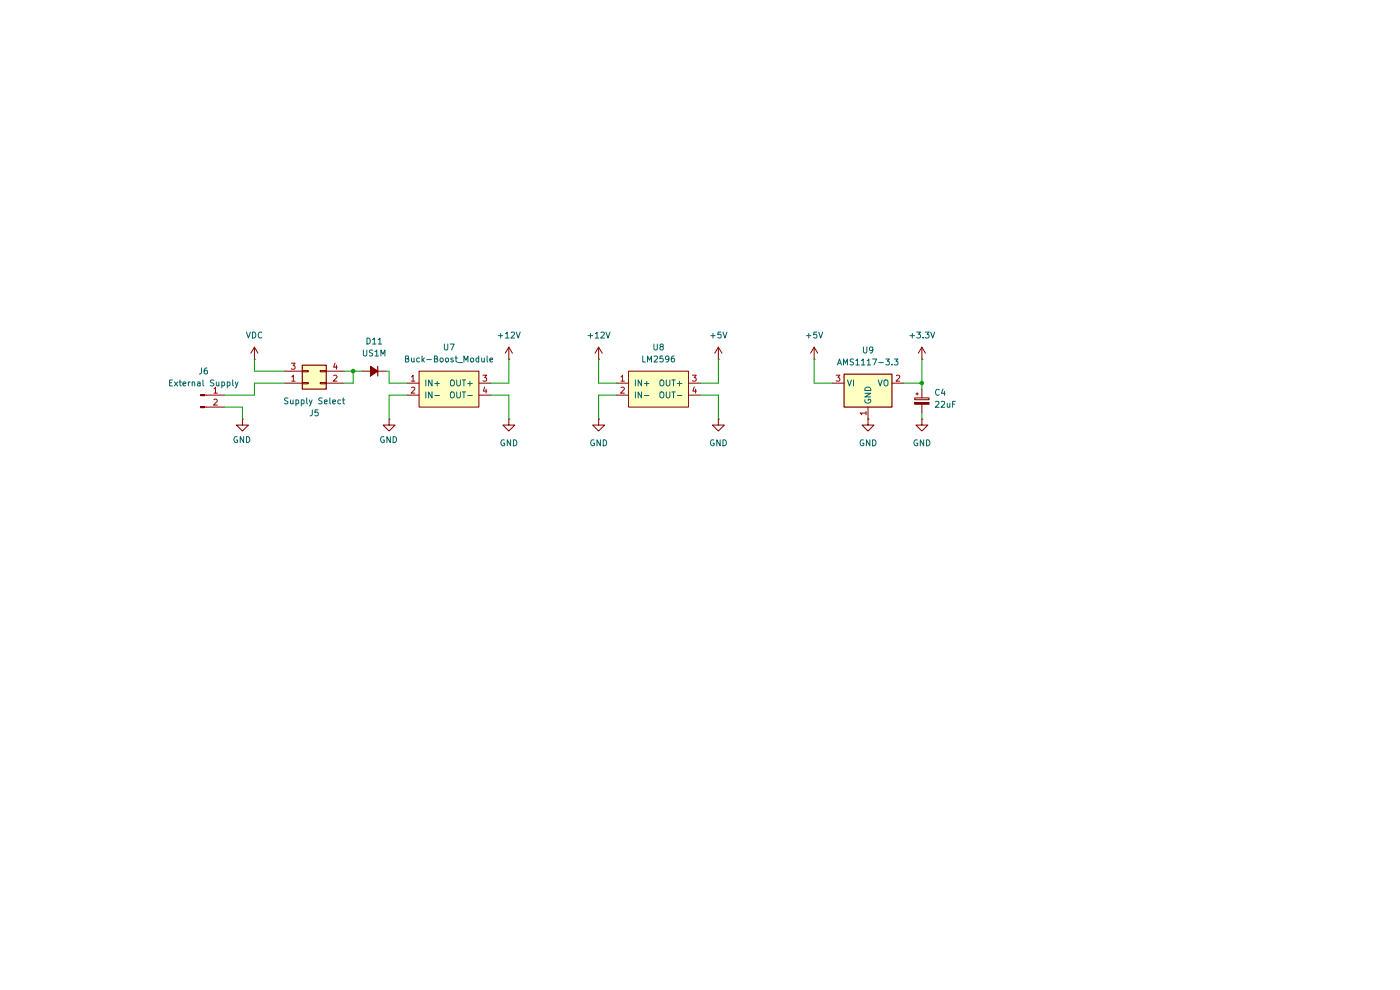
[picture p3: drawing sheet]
(kicad_sch
 (version 20260306)
 (generator "eeschema")
 (generator_version "10.0")
 (paper "A4")
 (lib_symbols
  (symbol "Connector:Conn_01x02_Pin"
   (pin_names
    (offset 1.016) (hide yes)) (exclude_from_sim no) (in_bom yes) (on_board yes)
   (in_pos_files yes)
   (duplicate_pin_numbers_are_jumpers no)
   (property "Reference" "J" (at 0 2.54 0) (show_name no) (do_not_autoplace no) (effects (font (size 1.27 1.27))))
   (property "Value" "Conn_01x02_Pin" (at 0 -5.08 0) (show_name no) (do_not_autoplace no) (effects (font (size 1.27 1.27))))
   (property "Footprint" "" (at 0 0 0) (show_name no) (do_not_autoplace no) (hide yes) (effects (font (size 1.27 1.27))))
   (property "Datasheet" "~" (at 0 0 0) (show_name no) (do_not_autoplace no) (hide yes) (effects (font (size 1.27 1.27))))
   (property "Description" "Generic connector, single row, 01x02, script generated" (at 0 0 0) (show_name no) (do_not_autoplace no) (hide yes) (effects (font (size 1.27 1.27))))
   (property "ki_locked" "" (at 0 0 0) (show_name no) (do_not_autoplace no) (effects (font (size 1.27 1.27))))
   (symbol "Conn_01x02_Pin_1_1"
    (rectangle (start 0.8636 0.127) (end 0 -0.127) (stroke (width 0.1524) (type default)) (fill (type outline)))
    (rectangle (start 0.8636 -2.413) (end 0 -2.667) (stroke (width 0.1524) (type default)) (fill (type outline)))
    (polyline (pts (xy 1.27 0) (xy 0.8636 0)) (stroke (width 0.1524) (type default)) (fill (type none)))
    (polyline (pts (xy 1.27 -2.54) (xy 0.8636 -2.54)) (stroke (width 0.1524) (type default)) (fill (type none)))
    (pin passive line (at 5.08 0 180) (length 3.81) (name "Pin_1" (effects (font (size 1.27 1.27)))) (number "1" (effects (font (size 1.27 1.27)))))
    (pin passive line (at 5.08 -2.54 180) (length 3.81) (name "Pin_2" (effects (font (size 1.27 1.27)))) (number "2" (effects (font (size 1.27 1.27))))))
   (embedded_fonts no))
  (symbol "Connector_Generic:Conn_02x02_Odd_Even"
   (pin_names
    (offset 1.016) (hide yes)) (exclude_from_sim no) (in_bom yes) (on_board yes)
   (in_pos_files yes)
   (duplicate_pin_numbers_are_jumpers no)
   (property "Reference" "J" (at 1.27 2.54 0) (show_name no) (do_not_autoplace no) (effects (font (size 1.27 1.27))))
   (property "Value" "Conn_02x02_Odd_Even" (at 1.27 -5.08 0) (show_name no) (do_not_autoplace no) (effects (font (size 1.27 1.27))))
   (property "Footprint" "" (at 0 0 0) (show_name no) (do_not_autoplace no) (hide yes) (effects (font (size 1.27 1.27))))
   (property "Datasheet" "" (at 0 0 0) (show_name no) (do_not_autoplace no) (hide yes) (effects (font (size 1.27 1.27))))
   (property "Description" "Generic connector, double row, 02x02, odd/even pin numbering scheme (row 1 odd numbers, row 2 even numbers), script generated (kicad-library-utils/schlib/autogen/connector/)" (at 0 0 0) (show_name no) (do_not_autoplace no) (hide yes) (effects (font (size 1.27 1.27))))
   (symbol "Conn_02x02_Odd_Even_1_1"
    (rectangle (start -1.27 1.27) (end 3.81 -3.81) (stroke (width 0.254) (type default)) (fill (type background)))
    (rectangle (start -1.27 0.127) (end 0 -0.127) (stroke (width 0.1524) (type default)) (fill (type none)))
    (rectangle (start -1.27 -2.413) (end 0 -2.667) (stroke (width 0.1524) (type default)) (fill (type none)))
    (rectangle (start 3.81 0.127) (end 2.54 -0.127) (stroke (width 0.1524) (type default)) (fill (type none)))
    (rectangle (start 3.81 -2.413) (end 2.54 -2.667) (stroke (width 0.1524) (type default)) (fill (type none)))
    (pin passive line (at -5.08 0 0) (length 3.81) (name "Pin_1" (effects (font (size 1.27 1.27)))) (number "1" (effects (font (size 1.27 1.27)))))
    (pin passive line (at 7.62 0 180) (length 3.81) (name "Pin_2" (effects (font (size 1.27 1.27)))) (number "2" (effects (font (size 1.27 1.27)))))
    (pin passive line (at -5.08 -2.54 0) (length 3.81) (name "Pin_3" (effects (font (size 1.27 1.27)))) (number "3" (effects (font (size 1.27 1.27)))))
    (pin passive line (at 7.62 -2.54 180) (length 3.81) (name "Pin_4" (effects (font (size 1.27 1.27)))) (number "4" (effects (font (size 1.27 1.27))))))
   (embedded_fonts no))
  (symbol "DCtoDC_LM2596:LM2596"
   (pin_names
    (offset 1.016)) (exclude_from_sim no) (in_bom yes) (on_board yes)
   (in_pos_files yes)
   (duplicate_pin_numbers_are_jumpers no)
   (property "Reference" "U" (at 0 8.255 0) (show_name no) (do_not_autoplace no) (effects (font (size 1.27 1.27)) (justify left)))
   (property "Value" "LM2596" (at 0 6.35 0) (show_name no) (do_not_autoplace no) (effects (font (size 1.27 1.27)) (justify left)))
   (property "Footprint" "" (at 0 6.985 0) (show_name no) (do_not_autoplace no) (hide yes) (effects (font (size 1.27 1.27))))
   (property "Datasheet" "" (at 0 6.985 0) (show_name no) (do_not_autoplace no) (hide yes) (effects (font (size 1.27 1.27))))
   (property "Description" "" (at 0 0 0) (show_name no) (do_not_autoplace no) (hide yes) (effects (font (size 1.27 1.27))))
   (symbol "LM2596_0_1"
    (rectangle (start -6.35 3.81) (end 6.35 -3.81) (stroke (width 0) (type solid)) (fill (type background))))
   (symbol "LM2596_1_1"
    (pin power_in line (at -8.89 1.27 0) (length 2.54) (name "IN+" (effects (font (size 1.27 1.27)))) (number "1" (effects (font (size 1.27 1.27)))))
    (pin power_in line (at -8.89 -1.27 0) (length 2.54) (name "IN-" (effects (font (size 1.27 1.27)))) (number "2" (effects (font (size 1.27 1.27)))))
    (pin power_out line (at 8.89 1.27 180) (length 2.54) (name "OUT+" (effects (font (size 1.27 1.27)))) (number "3" (effects (font (size 1.27 1.27)))))
    (pin power_out line (at 8.89 -1.27 180) (length 2.54) (name "OUT-" (effects (font (size 1.27 1.27)))) (number "4" (effects (font (size 1.27 1.27))))))
   (embedded_fonts no))
  (symbol "Device:C_Polarized_Small"
   (pin_numbers (hide yes))
   (pin_names
    (offset 0.254) (hide yes)) (exclude_from_sim no) (in_bom yes) (on_board yes)
   (in_pos_files yes)
   (duplicate_pin_numbers_are_jumpers no)
   (property "Reference" "C" (at 0.254 1.778 0) (show_name no) (do_not_autoplace no) (effects (font (size 1.27 1.27)) (justify left)))
   (property "Value" "C_Polarized_Small" (at 0.254 -2.032 0) (show_name no) (do_not_autoplace no) (effects (font (size 1.27 1.27)) (justify left)))
   (property "Footprint" "" (at 0 0 0) (show_name no) (do_not_autoplace no) (hide yes) (effects (font (size 1.27 1.27))))
   (property "Datasheet" "" (at 0 0 0) (show_name no) (do_not_autoplace no) (hide yes) (effects (font (size 1.27 1.27))))
   (property "Description" "Polarized capacitor, small symbol" (at 0 0 0) (show_name no) (do_not_autoplace no) (hide yes) (effects (font (size 1.27 1.27))))
   (symbol "C_Polarized_Small_0_1"
    (rectangle (start -1.524 0.6858) (end 1.524 0.3048) (stroke (width 0) (type default)) (fill (type none)))
    (rectangle (start -1.524 -0.3048) (end 1.524 -0.6858) (stroke (width 0) (type default)) (fill (type outline)))
    (polyline (pts (xy -1.27 1.524) (xy -0.762 1.524)) (stroke (width 0) (type default)) (fill (type none)))
    (polyline (pts (xy -1.016 1.27) (xy -1.016 1.778)) (stroke (width 0) (type default)) (fill (type none))))
   (symbol "C_Polarized_Small_1_1"
    (pin passive line (at 0 2.54 270) (length 1.8542) (name "" (effects (font (size 1.27 1.27)))) (number "1" (effects (font (size 1.27 1.27)))))
    (pin passive line (at 0 -2.54 90) (length 1.8542) (name "" (effects (font (size 1.27 1.27)))) (number "2" (effects (font (size 1.27 1.27))))))
   (embedded_fonts no))
  (symbol "Device:D_Small_Filled"
   (pin_numbers (hide yes))
   (pin_names
    (offset 0.254) (hide yes)) (exclude_from_sim no) (in_bom yes) (on_board yes)
   (in_pos_files yes)
   (duplicate_pin_numbers_are_jumpers no)
   (property "Reference" "D" (at -1.27 2.032 0) (show_name no) (do_not_autoplace no) (effects (font (size 1.27 1.27)) (justify left)))
   (property "Value" "D_Small_Filled" (at -3.81 -2.032 0) (show_name no) (do_not_autoplace no) (effects (font (size 1.27 1.27)) (justify left)))
   (property "Footprint" "" (at 0 0 90) (show_name no) (do_not_autoplace no) (hide yes) (effects (font (size 1.27 1.27))))
   (property "Datasheet" "~" (at 0 0 90) (show_name no) (do_not_autoplace no) (hide yes) (effects (font (size 1.27 1.27))))
   (property "Description" "Diode, small symbol, filled shape" (at 0 0 0) (show_name no) (do_not_autoplace no) (hide yes) (effects (font (size 1.27 1.27))))
   (property "Sim.Device" "D" (at 0 0 0) (show_name no) (do_not_autoplace no) (hide yes) (effects (font (size 1.27 1.27))))
   (property "Sim.Pins" "1=K 2=A" (at 0 0 0) (show_name no) (do_not_autoplace no) (hide yes) (effects (font (size 1.27 1.27))))
   (symbol "D_Small_Filled_0_1"
    (polyline (pts (xy -0.762 0) (xy 0.762 0)) (stroke (width 0) (type default)) (fill (type none)))
    (polyline (pts (xy -0.762 -1.016) (xy -0.762 1.016)) (stroke (width 0.254) (type default)) (fill (type none)))
    (polyline (pts (xy 0.762 -1.016) (xy -0.762 0) (xy 0.762 1.016) (xy 0.762 -1.016)) (stroke (width 0.254) (type default)) (fill (type outline))))
   (symbol "D_Small_Filled_1_1"
    (pin passive line (at -2.54 0 0) (length 1.778) (name "K" (effects (font (size 1.27 1.27)))) (number "1" (effects (font (size 1.27 1.27)))))
    (pin passive line (at 2.54 0 180) (length 1.778) (name "A" (effects (font (size 1.27 1.27)))) (number "2" (effects (font (size 1.27 1.27))))))
   (embedded_fonts no))
  (symbol "Regulator_Linear:AMS1117-3.3" (exclude_from_sim no) (in_bom yes) (on_board yes)
   (in_pos_files yes)
   (duplicate_pin_numbers_are_jumpers no)
   (property "Reference" "U" (at -3.81 3.175 0) (show_name no) (do_not_autoplace no) (effects (font (size 1.27 1.27))))
   (property "Value" "AMS1117-3.3" (at 0 3.175 0) (show_name no) (do_not_autoplace no) (effects (font (size 1.27 1.27)) (justify left)))
   (property "Footprint" "Package_TO_SOT_SMD:SOT-223-3_TabPin2" (at 0 5.08 0) (show_name no) (do_not_autoplace no) (hide yes) (effects (font (size 1.27 1.27))))
   (property "Datasheet" "http://www.advanced-monolithic.com/pdf/ds1117.pdf" (at 2.54 -6.35 0) (show_name no) (do_not_autoplace no) (hide yes) (effects (font (size 1.27 1.27))))
   (property "Description" "1A Low Dropout regulator, positive, 3.3V fixed output, SOT-223" (at 0 0 0) (show_name no) (do_not_autoplace no) (hide yes) (effects (font (size 1.27 1.27))))
   (symbol "AMS1117-3.3_0_1"
    (rectangle (start -5.08 -5.08) (end 5.08 1.905) (stroke (width 0.254) (type default)) (fill (type background))))
   (symbol "AMS1117-3.3_1_1"
    (pin power_in line (at 0 -7.62 90) (length 2.54) (name "GND" (effects (font (size 1.27 1.27)))) (number "1" (effects (font (size 1.27 1.27)))))
    (pin power_out line (at 7.62 0 180) (length 2.54) (name "VO" (effects (font (size 1.27 1.27)))) (number "2" (effects (font (size 1.27 1.27)))))
    (pin power_in line (at -7.62 0 0) (length 2.54) (name "VI" (effects (font (size 1.27 1.27)))) (number "3" (effects (font (size 1.27 1.27))))))
   (embedded_fonts no))
  (symbol "power:+12V"
   (power global)
   (pin_numbers (hide yes))
   (pin_names
    (offset 0) (hide yes)) (exclude_from_sim no) (in_bom yes) (on_board yes)
   (in_pos_files yes)
   (duplicate_pin_numbers_are_jumpers no)
   (property "Reference" "#PWR" (at 0 -3.81 0) (show_name no) (do_not_autoplace no) (hide yes) (effects (font (size 1.27 1.27))))
   (property "Value" "+12V" (at 0 3.556 0) (show_name no) (do_not_autoplace no) (effects (font (size 1.27 1.27))))
   (property "Footprint" "" (at 0 0 0) (show_name no) (do_not_autoplace no) (hide yes) (effects (font (size 1.27 1.27))))
   (property "Datasheet" "" (at 0 0 0) (show_name no) (do_not_autoplace no) (hide yes) (effects (font (size 1.27 1.27))))
   (property "Description" "Power symbol creates a global label with name \"+12V\"" (at 0 0 0) (show_name no) (do_not_autoplace no) (hide yes) (effects (font (size 1.27 1.27))))
   (symbol "+12V_0_1"
    (polyline (pts (xy -0.762 1.27) (xy 0 2.54)) (stroke (width 0) (type default)) (fill (type none)))
    (polyline (pts (xy 0 2.54) (xy 0.762 1.27)) (stroke (width 0) (type default)) (fill (type none)))
    (polyline (pts (xy 0 0) (xy 0 2.54)) (stroke (width 0) (type default)) (fill (type none))))
   (symbol "+12V_1_1"
    (pin power_in line (at 0 0 90) (length 0) (name "" (effects (font (size 1.27 1.27)))) (number "1" (effects (font (size 1.27 1.27))))))
   (embedded_fonts no))
  (symbol "power:+3.3V"
   (power global)
   (pin_numbers (hide yes))
   (pin_names
    (offset 0) (hide yes)) (exclude_from_sim no) (in_bom yes) (on_board yes)
   (in_pos_files yes)
   (duplicate_pin_numbers_are_jumpers no)
   (property "Reference" "#PWR" (at 0 -3.81 0) (show_name no) (do_not_autoplace no) (hide yes) (effects (font (size 1.27 1.27))))
   (property "Value" "+3.3V" (at 0 3.556 0) (show_name no) (do_not_autoplace no) (effects (font (size 1.27 1.27))))
   (property "Footprint" "" (at 0 0 0) (show_name no) (do_not_autoplace no) (hide yes) (effects (font (size 1.27 1.27))))
   (property "Datasheet" "" (at 0 0 0) (show_name no) (do_not_autoplace no) (hide yes) (effects (font (size 1.27 1.27))))
   (property "Description" "Power symbol creates a global label with name \"+3.3V\"" (at 0 0 0) (show_name no) (do_not_autoplace no) (hide yes) (effects (font (size 1.27 1.27))))
   (symbol "+3.3V_0_1"
    (polyline (pts (xy -0.762 1.27) (xy 0 2.54)) (stroke (width 0) (type default)) (fill (type none)))
    (polyline (pts (xy 0 2.54) (xy 0.762 1.27)) (stroke (width 0) (type default)) (fill (type none)))
    (polyline (pts (xy 0 0) (xy 0 2.54)) (stroke (width 0) (type default)) (fill (type none))))
   (symbol "+3.3V_1_1"
    (pin power_in line (at 0 0 90) (length 0) (name "" (effects (font (size 1.27 1.27)))) (number "1" (effects (font (size 1.27 1.27))))))
   (embedded_fonts no))
  (symbol "power:+5V"
   (power global)
   (pin_numbers (hide yes))
   (pin_names
    (offset 0) (hide yes)) (exclude_from_sim no) (in_bom yes) (on_board yes)
   (in_pos_files yes)
   (duplicate_pin_numbers_are_jumpers no)
   (property "Reference" "#PWR" (at 0 -3.81 0) (show_name no) (do_not_autoplace no) (hide yes) (effects (font (size 1.27 1.27))))
   (property "Value" "+5V" (at 0 3.556 0) (show_name no) (do_not_autoplace no) (effects (font (size 1.27 1.27))))
   (property "Footprint" "" (at 0 0 0) (show_name no) (do_not_autoplace no) (hide yes) (effects (font (size 1.27 1.27))))
   (property "Datasheet" "" (at 0 0 0) (show_name no) (do_not_autoplace no) (hide yes) (effects (font (size 1.27 1.27))))
   (property "Description" "Power symbol creates a global label with name \"+5V\"" (at 0 0 0) (show_name no) (do_not_autoplace no) (hide yes) (effects (font (size 1.27 1.27))))
   (symbol "+5V_0_1"
    (polyline (pts (xy -0.762 1.27) (xy 0 2.54)) (stroke (width 0) (type default)) (fill (type none)))
    (polyline (pts (xy 0 2.54) (xy 0.762 1.27)) (stroke (width 0) (type default)) (fill (type none)))
    (polyline (pts (xy 0 0) (xy 0 2.54)) (stroke (width 0) (type default)) (fill (type none))))
   (symbol "+5V_1_1"
    (pin power_in line (at 0 0 90) (length 0) (name "" (effects (font (size 1.27 1.27)))) (number "1" (effects (font (size 1.27 1.27))))))
   (embedded_fonts no))
  (symbol "power:GND"
   (power global)
   (pin_numbers (hide yes))
   (pin_names
    (offset 0) (hide yes)) (exclude_from_sim no) (in_bom yes) (on_board yes)
   (in_pos_files yes)
   (duplicate_pin_numbers_are_jumpers no)
   (property "Reference" "#PWR" (at 0 -6.35 0) (show_name no) (do_not_autoplace no) (hide yes) (effects (font (size 1.27 1.27))))
   (property "Value" "GND" (at 0 -3.81 0) (show_name no) (do_not_autoplace no) (effects (font (size 1.27 1.27))))
   (property "Footprint" "" (at 0 0 0) (show_name no) (do_not_autoplace no) (hide yes) (effects (font (size 1.27 1.27))))
   (property "Datasheet" "" (at 0 0 0) (show_name no) (do_not_autoplace no) (hide yes) (effects (font (size 1.27 1.27))))
   (property "Description" "Power symbol creates a global label with name \"GND\" , ground" (at 0 0 0) (show_name no) (do_not_autoplace no) (hide yes) (effects (font (size 1.27 1.27))))
   (symbol "GND_0_1"
    (polyline (pts (xy 0 0) (xy 0 -1.27) (xy 1.27 -1.27) (xy 0 -2.54) (xy -1.27 -1.27) (xy 0 -1.27)) (stroke (width 0) (type default)) (fill (type none))))
   (symbol "GND_1_1"
    (pin power_in line (at 0 0 270) (length 0) (name "" (effects (font (size 1.27 1.27)))) (number "1" (effects (font (size 1.27 1.27))))))
   (embedded_fonts no))
  (symbol "power:VDC"
   (power global)
   (pin_numbers (hide yes))
   (pin_names
    (offset 0) (hide yes)) (exclude_from_sim no) (in_bom yes) (on_board yes)
   (in_pos_files yes)
   (duplicate_pin_numbers_are_jumpers no)
   (property "Reference" "#PWR" (at 0 -3.81 0) (show_name no) (do_not_autoplace no) (hide yes) (effects (font (size 1.27 1.27))))
   (property "Value" "VDC" (at 0 3.556 0) (show_name no) (do_not_autoplace no) (effects (font (size 1.27 1.27))))
   (property "Footprint" "" (at 0 0 0) (show_name no) (do_not_autoplace no) (hide yes) (effects (font (size 1.27 1.27))))
   (property "Datasheet" "" (at 0 0 0) (show_name no) (do_not_autoplace no) (hide yes) (effects (font (size 1.27 1.27))))
   (property "Description" "Power symbol creates a global label with name \"VDC\"" (at 0 0 0) (show_name no) (do_not_autoplace no) (hide yes) (effects (font (size 1.27 1.27))))
   (symbol "VDC_0_1"
    (polyline (pts (xy -0.762 1.27) (xy 0 2.54)) (stroke (width 0) (type default)) (fill (type none)))
    (polyline (pts (xy 0 2.54) (xy 0.762 1.27)) (stroke (width 0) (type default)) (fill (type none)))
    (polyline (pts (xy 0 0) (xy 0 2.54)) (stroke (width 0) (type default)) (fill (type none))))
   (symbol "VDC_1_1"
    (pin power_in line (at 0 0 90) (length 0) (name "" (effects (font (size 1.27 1.27)))) (number "1" (effects (font (size 1.27 1.27))))))
   (embedded_fonts no)))
 (junction
  (at 195.58 81.28)
  (diameter 0)
  (color 0 0 0 0))
 (junction
  (at 74.93 78.74)
  (diameter 0)
  (color 0 0 0 0))
 (wire
  (pts (xy 195.58 81.28) (xy 195.58 82.55))
  (stroke (width 0) (type default)))
 (wire
  (pts (xy 195.58 76.2) (xy 195.58 81.28))
  (stroke (width 0) (type default)))
 (wire
  (pts (xy 152.4 81.28) (xy 152.4 76.2))
  (stroke (width 0) (type default)))
 (wire
  (pts (xy 148.59 81.28) (xy 152.4 81.28))
  (stroke (width 0) (type default)))
 (wire
  (pts (xy 82.55 81.28) (xy 82.55 78.74))
  (stroke (width 0) (type default)))
 (wire
  (pts (xy 81.915 78.74) (xy 82.55 78.74))
  (stroke (width 0) (type default)))
 (wire
  (pts (xy 53.975 76.2) (xy 53.975 78.74))
  (stroke (width 0) (type default)))
 (wire
  (pts (xy 127 83.82) (xy 127 88.9))
  (stroke (width 0) (type default)))
 (wire
  (pts (xy 74.93 81.28) (xy 74.93 78.74))
  (stroke (width 0) (type default)))
 (wire
  (pts (xy 130.81 81.28) (xy 127 81.28))
  (stroke (width 0) (type default)))
 (wire
  (pts (xy 127 76.2) (xy 127 81.28))
  (stroke (width 0) (type default)))
 (wire
  (pts (xy 86.36 81.28) (xy 82.55 81.28))
  (stroke (width 0) (type default)))
 (wire
  (pts (xy 53.975 81.28) (xy 60.325 81.28))
  (stroke (width 0) (type default)))
 (wire
  (pts (xy 107.95 83.82) (xy 107.95 88.9))
  (stroke (width 0) (type default)))
 (wire
  (pts (xy 86.36 83.82) (xy 82.55 83.82))
  (stroke (width 0) (type default)))
 (wire
  (pts (xy 176.53 81.28) (xy 172.72 81.28))
  (stroke (width 0) (type default)))
 (wire
  (pts (xy 195.58 81.28) (xy 191.77 81.28))
  (stroke (width 0) (type default)))
 (wire
  (pts (xy 130.81 83.82) (xy 127 83.82))
  (stroke (width 0) (type default)))
 (wire
  (pts (xy 51.435 86.36) (xy 51.435 88.9))
  (stroke (width 0) (type default)))
 (wire
  (pts (xy 148.59 83.82) (xy 152.4 83.82))
  (stroke (width 0) (type default)))
 (wire
  (pts (xy 195.58 87.63) (xy 195.58 88.9))
  (stroke (width 0) (type default)))
 (wire
  (pts (xy 82.55 83.82) (xy 82.55 88.9))
  (stroke (width 0) (type default)))
 (wire
  (pts (xy 172.72 81.28) (xy 172.72 76.2))
  (stroke (width 0) (type default)))
 (wire
  (pts (xy 152.4 88.9) (xy 152.4 83.82))
  (stroke (width 0) (type default)))
 (wire
  (pts (xy 47.625 83.82) (xy 53.975 83.82))
  (stroke (width 0) (type default)))
 (wire
  (pts (xy 53.975 83.82) (xy 53.975 81.28))
  (stroke (width 0) (type default)))
 (wire
  (pts (xy 74.93 78.74) (xy 76.835 78.74))
  (stroke (width 0) (type default)))
 (wire
  (pts (xy 104.14 81.28) (xy 107.95 81.28))
  (stroke (width 0) (type default)))
 (wire
  (pts (xy 73.025 81.28) (xy 74.93 81.28))
  (stroke (width 0) (type default)))
 (wire
  (pts (xy 104.14 83.82) (xy 107.95 83.82))
  (stroke (width 0) (type default)))
 (wire
  (pts (xy 107.95 76.2) (xy 107.95 81.28))
  (stroke (width 0) (type default)))
 (wire
  (pts (xy 47.625 86.36) (xy 51.435 86.36))
  (stroke (width 0) (type default)))
 (wire
  (pts (xy 53.975 78.74) (xy 60.325 78.74))
  (stroke (width 0) (type default)))
 (wire
  (pts (xy 73.025 78.74) (xy 74.93 78.74))
  (stroke (width 0) (type default)))
 (symbol
  (lib_id "Device:C_Polarized_Small")
  (at 195.58 85.09 0)
  (unit 1)
  (body_style 1)
  (exclude_from_sim no)
  (in_bom yes)
  (on_board yes)
  (in_pos_files yes)
  (dnp no)
  (fields_autoplaced yes)
  (property "Reference" "C4" (at 198.12 83.2738 0) (show_name no) (do_not_autoplace no) (effects (font (size 1.27 1.27)) (justify left)))
  (property "Value" "22uF" (at 198.12 85.8138 0) (show_name no) (do_not_autoplace no) (effects (font (size 1.27 1.27)) (justify left)))
  (property "Footprint" "Capacitor_THT:CP_Radial_D8.0mm_P3.50mm" (at 195.58 85.09 0) (hide yes) (show_name no) (do_not_autoplace no) (effects (font (size 1.27 1.27))))
  (property "Datasheet" "" (at 195.58 85.09 0) (hide yes) (show_name no) (do_not_autoplace no) (effects (font (size 1.27 1.27))))
  (property "Description" "Polarized capacitor, small symbol" (at 195.58 85.09 0) (hide yes) (show_name no) (do_not_autoplace no) (effects (font (size 1.27 1.27))))
  (pin "1")
  (pin "2"))
 (symbol
  (lib_id "Device:D_Small_Filled")
  (at 79.375 78.74 0)
  (mirror y)
  (unit 1)
  (body_style 1)
  (exclude_from_sim no)
  (in_bom yes)
  (on_board yes)
  (in_pos_files yes)
  (dnp no)
  (property "Reference" "D11" (at 79.375 72.39 0) (show_name no) (do_not_autoplace no) (effects (font (size 1.27 1.27))))
  (property "Value" "US1M" (at 79.375 74.93 0) (show_name no) (do_not_autoplace no) (effects (font (size 1.27 1.27))))
  (property "Footprint" "Diode_THT:D_DO-201_P15.24mm_Horizontal" (at 79.375 78.74 90) (hide yes) (show_name no) (do_not_autoplace no) (effects (font (size 1.27 1.27))))
  (property "Datasheet" "~" (at 79.375 78.74 90) (hide yes) (show_name no) (do_not_autoplace no) (effects (font (size 1.27 1.27))))
  (property "Description" "Diode, small symbol, filled shape" (at 79.375 78.74 0) (hide yes) (show_name no) (do_not_autoplace no) (effects (font (size 1.27 1.27))))
  (property "Sim.Device" "D" (at 79.375 78.74 0) (hide yes) (show_name no) (do_not_autoplace no) (effects (font (size 1.27 1.27))))
  (property "Sim.Pins" "1=K 2=A" (at 79.375 78.74 0) (hide yes) (show_name no) (do_not_autoplace no) (effects (font (size 1.27 1.27))))
  (pin "1")
  (pin "2"))
 (symbol
  (lib_id "power:GND")
  (at 51.435 88.9 0)
  (mirror y)
  (unit 1)
  (body_style 1)
  (exclude_from_sim no)
  (in_bom yes)
  (on_board yes)
  (in_pos_files yes)
  (dnp no)
  (property "Reference" "#PWR067" (at 51.435 95.25 0) (hide yes) (show_name no) (do_not_autoplace no) (effects (font (size 1.27 1.27))))
  (property "Value" "GND" (at 51.308 93.2942 0) (show_name no) (do_not_autoplace no) (effects (font (size 1.27 1.27))))
  (property "Footprint" "" (at 51.435 88.9 0) (hide yes) (show_name no) (do_not_autoplace no) (effects (font (size 1.27 1.27))))
  (property "Datasheet" "" (at 51.435 88.9 0) (hide yes) (show_name no) (do_not_autoplace no) (effects (font (size 1.27 1.27))))
  (property "Description" "" (at 51.435 88.9 0) (hide yes) (show_name no) (do_not_autoplace no) (effects (font (size 1.27 1.27))))
  (pin "1"))
 (symbol
  (lib_id "power:GND")
  (at 195.58 88.9 0)
  (mirror y)
  (unit 1)
  (body_style 1)
  (exclude_from_sim no)
  (in_bom yes)
  (on_board yes)
  (in_pos_files yes)
  (dnp no)
  (fields_autoplaced yes)
  (property "Reference" "#PWR059" (at 195.58 95.25 0) (hide yes) (show_name no) (do_not_autoplace no) (effects (font (size 1.27 1.27))))
  (property "Value" "GND" (at 195.58 93.98 0) (show_name no) (do_not_autoplace no) (effects (font (size 1.27 1.27))))
  (property "Footprint" "" (at 195.58 88.9 0) (hide yes) (show_name no) (do_not_autoplace no) (effects (font (size 1.27 1.27))))
  (property "Datasheet" "" (at 195.58 88.9 0) (hide yes) (show_name no) (do_not_autoplace no) (effects (font (size 1.27 1.27))))
  (property "Description" "Power symbol creates a global label with name \"GND\" , ground" (at 195.58 88.9 0) (hide yes) (show_name no) (do_not_autoplace no) (effects (font (size 1.27 1.27))))
  (pin "1"))
 (symbol
  (lib_id "power:GND")
  (at 82.55 88.9 0)
  (mirror y)
  (unit 1)
  (body_style 1)
  (exclude_from_sim no)
  (in_bom yes)
  (on_board yes)
  (in_pos_files yes)
  (dnp no)
  (property "Reference" "#PWR068" (at 82.55 95.25 0) (hide yes) (show_name no) (do_not_autoplace no) (effects (font (size 1.27 1.27))))
  (property "Value" "GND" (at 82.423 93.2942 0) (show_name no) (do_not_autoplace no) (effects (font (size 1.27 1.27))))
  (property "Footprint" "" (at 82.55 88.9 0) (hide yes) (show_name no) (do_not_autoplace no) (effects (font (size 1.27 1.27))))
  (property "Datasheet" "" (at 82.55 88.9 0) (hide yes) (show_name no) (do_not_autoplace no) (effects (font (size 1.27 1.27))))
  (property "Description" "" (at 82.55 88.9 0) (hide yes) (show_name no) (do_not_autoplace no) (effects (font (size 1.27 1.27))))
  (pin "1"))
 (symbol
  (lib_id "power:GND")
  (at 127 88.9 0)
  (mirror y)
  (unit 1)
  (body_style 1)
  (exclude_from_sim no)
  (in_bom yes)
  (on_board yes)
  (in_pos_files yes)
  (dnp no)
  (fields_autoplaced yes)
  (property "Reference" "#PWR051" (at 127 95.25 0) (hide yes) (show_name no) (do_not_autoplace no) (effects (font (size 1.27 1.27))))
  (property "Value" "GND" (at 127 93.98 0) (show_name no) (do_not_autoplace no) (effects (font (size 1.27 1.27))))
  (property "Footprint" "" (at 127 88.9 0) (hide yes) (show_name no) (do_not_autoplace no) (effects (font (size 1.27 1.27))))
  (property "Datasheet" "" (at 127 88.9 0) (hide yes) (show_name no) (do_not_autoplace no) (effects (font (size 1.27 1.27))))
  (property "Description" "Power symbol creates a global label with name \"GND\" , ground" (at 127 88.9 0) (hide yes) (show_name no) (do_not_autoplace no) (effects (font (size 1.27 1.27))))
  (pin "1"))
 (symbol
  (lib_id "Connector:Conn_01x02_Pin")
  (at 42.545 83.82 0)
  (unit 1)
  (body_style 1)
  (exclude_from_sim no)
  (in_bom yes)
  (on_board yes)
  (in_pos_files yes)
  (dnp no)
  (fields_autoplaced yes)
  (property "Reference" "J6" (at 43.18 78.74 0) (show_name no) (do_not_autoplace no) (effects (font (size 1.27 1.27))))
  (property "Value" "External Supply" (at 43.18 81.28 0) (show_name no) (do_not_autoplace no) (effects (font (size 1.27 1.27))))
  (property "Footprint" "Connector_Phoenix_MC:PhoenixContact_MC_1,5_2-G-3.81_1x02_P3.81mm_Horizontal" (at 42.545 83.82 0) (hide yes) (show_name no) (do_not_autoplace no) (effects (font (size 1.27 1.27))))
  (property "Datasheet" "~" (at 42.545 83.82 0) (hide yes) (show_name no) (do_not_autoplace no) (effects (font (size 1.27 1.27))))
  (property "Description" "Generic connector, single row, 01x02, script generated" (at 42.545 83.82 0) (hide yes) (show_name no) (do_not_autoplace no) (effects (font (size 1.27 1.27))))
  (pin "1")
  (pin "2"))
 (symbol
  (lib_id "power:GND")
  (at 107.95 88.9 0)
  (unit 1)
  (body_style 1)
  (exclude_from_sim no)
  (in_bom yes)
  (on_board yes)
  (in_pos_files yes)
  (dnp no)
  (fields_autoplaced yes)
  (property "Reference" "#PWR038" (at 107.95 95.25 0) (hide yes) (show_name no) (do_not_autoplace no) (effects (font (size 1.27 1.27))))
  (property "Value" "GND" (at 107.95 93.98 0) (show_name no) (do_not_autoplace no) (effects (font (size 1.27 1.27))))
  (property "Footprint" "" (at 107.95 88.9 0) (hide yes) (show_name no) (do_not_autoplace no) (effects (font (size 1.27 1.27))))
  (property "Datasheet" "" (at 107.95 88.9 0) (hide yes) (show_name no) (do_not_autoplace no) (effects (font (size 1.27 1.27))))
  (property "Description" "Power symbol creates a global label with name \"GND\" , ground" (at 107.95 88.9 0) (hide yes) (show_name no) (do_not_autoplace no) (effects (font (size 1.27 1.27))))
  (pin "1"))
 (symbol
  (lib_id "power:+12V")
  (at 127 76.2 0)
  (mirror y)
  (unit 1)
  (body_style 1)
  (exclude_from_sim no)
  (in_bom yes)
  (on_board yes)
  (in_pos_files yes)
  (dnp no)
  (fields_autoplaced yes)
  (property "Reference" "#PWR050" (at 127 80.01 0) (hide yes) (show_name no) (do_not_autoplace no) (effects (font (size 1.27 1.27))))
  (property "Value" "+12V" (at 127 71.12 0) (show_name no) (do_not_autoplace no) (effects (font (size 1.27 1.27))))
  (property "Footprint" "" (at 127 76.2 0) (hide yes) (show_name no) (do_not_autoplace no) (effects (font (size 1.27 1.27))))
  (property "Datasheet" "" (at 127 76.2 0) (hide yes) (show_name no) (do_not_autoplace no) (effects (font (size 1.27 1.27))))
  (property "Description" "Power symbol creates a global label with name \"+12V\"" (at 127 76.2 0) (hide yes) (show_name no) (do_not_autoplace no) (effects (font (size 1.27 1.27))))
  (pin "1"))
 (symbol
  (lib_id "power:VDC")
  (at 53.975 76.2 0)
  (unit 1)
  (body_style 1)
  (exclude_from_sim no)
  (in_bom yes)
  (on_board yes)
  (in_pos_files yes)
  (dnp no)
  (fields_autoplaced yes)
  (property "Reference" "#PWR039" (at 53.975 80.01 0) (hide yes) (show_name no) (do_not_autoplace no) (effects (font (size 1.27 1.27))))
  (property "Value" "VDC" (at 53.975 71.12 0) (show_name no) (do_not_autoplace no) (effects (font (size 1.27 1.27))))
  (property "Footprint" "" (at 53.975 76.2 0) (hide yes) (show_name no) (do_not_autoplace no) (effects (font (size 1.27 1.27))))
  (property "Datasheet" "" (at 53.975 76.2 0) (hide yes) (show_name no) (do_not_autoplace no) (effects (font (size 1.27 1.27))))
  (property "Description" "Power symbol creates a global label with name \"VDC\"" (at 53.975 76.2 0) (hide yes) (show_name no) (do_not_autoplace no) (effects (font (size 1.27 1.27))))
  (pin "1"))
 (symbol
  (lib_id "DCtoDC_LM2596:LM2596")
  (at 95.25 82.55 0)
  (unit 1)
  (body_style 1)
  (exclude_from_sim no)
  (in_bom yes)
  (on_board yes)
  (in_pos_files yes)
  (dnp no)
  (fields_autoplaced yes)
  (property "Reference" "U7" (at 95.25 73.66 0) (show_name no) (do_not_autoplace no) (effects (font (size 1.27 1.27))))
  (property "Value" "Buck-Boost_Module" (at 95.25 76.2 0) (show_name no) (do_not_autoplace no) (effects (font (size 1.27 1.27))))
  (property "Footprint" "DCtoDC:Buck_Boost_Module" (at 95.25 75.565 0) (hide yes) (show_name no) (do_not_autoplace no) (effects (font (size 1.27 1.27))))
  (property "Datasheet" "" (at 95.25 75.565 0) (hide yes) (show_name no) (do_not_autoplace no) (effects (font (size 1.27 1.27))))
  (property "Description" "" (at 95.25 82.55 0) (hide yes) (show_name no) (do_not_autoplace no) (effects (font (size 1.27 1.27))))
  (pin "1")
  (pin "2")
  (pin "4")
  (pin "3"))
 (symbol
  (lib_id "power:+5V")
  (at 172.72 76.2 0)
  (mirror y)
  (unit 1)
  (body_style 1)
  (exclude_from_sim no)
  (in_bom yes)
  (on_board yes)
  (in_pos_files yes)
  (dnp no)
  (fields_autoplaced yes)
  (property "Reference" "#PWR054" (at 172.72 80.01 0) (hide yes) (show_name no) (do_not_autoplace no) (effects (font (size 1.27 1.27))))
  (property "Value" "+5V" (at 172.72 71.12 0) (show_name no) (do_not_autoplace no) (effects (font (size 1.27 1.27))))
  (property "Footprint" "" (at 172.72 76.2 0) (hide yes) (show_name no) (do_not_autoplace no) (effects (font (size 1.27 1.27))))
  (property "Datasheet" "" (at 172.72 76.2 0) (hide yes) (show_name no) (do_not_autoplace no) (effects (font (size 1.27 1.27))))
  (property "Description" "Power symbol creates a global label with name \"+5V\"" (at 172.72 76.2 0) (hide yes) (show_name no) (do_not_autoplace no) (effects (font (size 1.27 1.27))))
  (pin "1"))
 (symbol
  (lib_id "power:+5V")
  (at 152.4 76.2 0)
  (unit 1)
  (body_style 1)
  (exclude_from_sim no)
  (in_bom yes)
  (on_board yes)
  (in_pos_files yes)
  (dnp no)
  (fields_autoplaced yes)
  (property "Reference" "#PWR053" (at 152.4 80.01 0) (hide yes) (show_name no) (do_not_autoplace no) (effects (font (size 1.27 1.27))))
  (property "Value" "+5V" (at 152.4 71.12 0) (show_name no) (do_not_autoplace no) (effects (font (size 1.27 1.27))))
  (property "Footprint" "" (at 152.4 76.2 0) (hide yes) (show_name no) (do_not_autoplace no) (effects (font (size 1.27 1.27))))
  (property "Datasheet" "" (at 152.4 76.2 0) (hide yes) (show_name no) (do_not_autoplace no) (effects (font (size 1.27 1.27))))
  (property "Description" "Power symbol creates a global label with name \"+5V\"" (at 152.4 76.2 0) (hide yes) (show_name no) (do_not_autoplace no) (effects (font (size 1.27 1.27))))
  (pin "1"))
 (symbol
  (lib_id "power:GND")
  (at 152.4 88.9 0)
  (mirror y)
  (unit 1)
  (body_style 1)
  (exclude_from_sim no)
  (in_bom yes)
  (on_board yes)
  (in_pos_files yes)
  (dnp no)
  (fields_autoplaced yes)
  (property "Reference" "#PWR052" (at 152.4 95.25 0) (hide yes) (show_name no) (do_not_autoplace no) (effects (font (size 1.27 1.27))))
  (property "Value" "GND" (at 152.4 93.98 0) (show_name no) (do_not_autoplace no) (effects (font (size 1.27 1.27))))
  (property "Footprint" "" (at 152.4 88.9 0) (hide yes) (show_name no) (do_not_autoplace no) (effects (font (size 1.27 1.27))))
  (property "Datasheet" "" (at 152.4 88.9 0) (hide yes) (show_name no) (do_not_autoplace no) (effects (font (size 1.27 1.27))))
  (property "Description" "Power symbol creates a global label with name \"GND\" , ground" (at 152.4 88.9 0) (hide yes) (show_name no) (do_not_autoplace no) (effects (font (size 1.27 1.27))))
  (pin "1"))
 (symbol
  (lib_id "Regulator_Linear:AMS1117-3.3")
  (at 184.15 81.28 0)
  (unit 1)
  (body_style 1)
  (exclude_from_sim no)
  (in_bom yes)
  (on_board yes)
  (in_pos_files yes)
  (dnp no)
  (fields_autoplaced yes)
  (property "Reference" "U9" (at 184.15 74.295 0) (show_name no) (do_not_autoplace no) (effects (font (size 1.27 1.27))))
  (property "Value" "AMS1117-3.3" (at 184.15 76.835 0) (show_name no) (do_not_autoplace no) (effects (font (size 1.27 1.27))))
  (property "Footprint" "Package_TO_SOT_SMD:SOT-223-3_TabPin2" (at 184.15 76.2 0) (hide yes) (show_name no) (do_not_autoplace no) (effects (font (size 1.27 1.27))))
  (property "Datasheet" "http://www.advanced-monolithic.com/pdf/ds1117.pdf" (at 186.69 87.63 0) (hide yes) (show_name no) (do_not_autoplace no) (effects (font (size 1.27 1.27))))
  (property "Description" "1A Low Dropout regulator, positive, 3.3V fixed output, SOT-223" (at 184.15 81.28 0) (hide yes) (show_name no) (do_not_autoplace no) (effects (font (size 1.27 1.27))))
  (pin "1")
  (pin "2")
  (pin "3"))
 (symbol
  (lib_id "power:+12V")
  (at 107.95 76.2 0)
  (unit 1)
  (body_style 1)
  (exclude_from_sim no)
  (in_bom yes)
  (on_board yes)
  (in_pos_files yes)
  (dnp no)
  (fields_autoplaced yes)
  (property "Reference" "#PWR030" (at 107.95 80.01 0) (hide yes) (show_name no) (do_not_autoplace no) (effects (font (size 1.27 1.27))))
  (property "Value" "+12V" (at 107.95 71.12 0) (show_name no) (do_not_autoplace no) (effects (font (size 1.27 1.27))))
  (property "Footprint" "" (at 107.95 76.2 0) (hide yes) (show_name no) (do_not_autoplace no) (effects (font (size 1.27 1.27))))
  (property "Datasheet" "" (at 107.95 76.2 0) (hide yes) (show_name no) (do_not_autoplace no) (effects (font (size 1.27 1.27))))
  (property "Description" "Power symbol creates a global label with name \"+12V\"" (at 107.95 76.2 0) (hide yes) (show_name no) (do_not_autoplace no) (effects (font (size 1.27 1.27))))
  (pin "1"))
 (symbol
  (lib_id "DCtoDC_LM2596:LM2596")
  (at 139.7 82.55 0)
  (unit 1)
  (body_style 1)
  (exclude_from_sim no)
  (in_bom yes)
  (on_board yes)
  (in_pos_files yes)
  (dnp no)
  (fields_autoplaced yes)
  (property "Reference" "U8" (at 139.7 73.66 0) (show_name no) (do_not_autoplace no) (effects (font (size 1.27 1.27))))
  (property "Value" "LM2596" (at 139.7 76.2 0) (show_name no) (do_not_autoplace no) (effects (font (size 1.27 1.27))))
  (property "Footprint" "DCtoDC:LM2596 (1)" (at 139.7 75.565 0) (hide yes) (show_name no) (do_not_autoplace no) (effects (font (size 1.27 1.27))))
  (property "Datasheet" "" (at 139.7 75.565 0) (hide yes) (show_name no) (do_not_autoplace no) (effects (font (size 1.27 1.27))))
  (property "Description" "" (at 139.7 82.55 0) (hide yes) (show_name no) (do_not_autoplace no) (effects (font (size 1.27 1.27))))
  (pin "1")
  (pin "2")
  (pin "3")
  (pin "4"))
 (symbol
  (lib_id "Connector_Generic:Conn_02x02_Odd_Even")
  (at 65.405 81.28 0)
  (mirror x)
  (unit 1)
  (body_style 1)
  (exclude_from_sim no)
  (in_bom yes)
  (on_board yes)
  (in_pos_files yes)
  (dnp no)
  (property "Reference" "J5" (at 66.675 87.63 0) (show_name no) (do_not_autoplace no) (effects (font (size 1.27 1.27))))
  (property "Value" "Supply Select" (at 66.675 85.09 0) (show_name no) (do_not_autoplace no) (effects (font (size 1.27 1.27))))
  (property "Footprint" "Connector_PinHeader_2.54mm:PinHeader_2x02_P2.54mm_Vertical" (at 65.405 81.28 0) (hide yes) (show_name no) (do_not_autoplace no) (effects (font (size 1.27 1.27))))
  (property "Datasheet" "~" (at 65.405 81.28 0) (hide yes) (show_name no) (do_not_autoplace no) (effects (font (size 1.27 1.27))))
  (property "Description" "Generic connector, double row, 02x02, odd/even pin numbering scheme (row 1 odd numbers, row 2 even numbers), script generated (kicad-library-utils/schlib/autogen/connector/)" (at 65.405 81.28 0) (hide yes) (show_name no) (do_not_autoplace no) (effects (font (size 1.27 1.27))))
  (pin "1")
  (pin "2")
  (pin "3")
  (pin "4"))
 (symbol
  (lib_id "power:GND")
  (at 184.15 88.9 0)
  (mirror y)
  (unit 1)
  (body_style 1)
  (exclude_from_sim no)
  (in_bom yes)
  (on_board yes)
  (in_pos_files yes)
  (dnp no)
  (fields_autoplaced yes)
  (property "Reference" "#PWR055" (at 184.15 95.25 0) (hide yes) (show_name no) (do_not_autoplace no) (effects (font (size 1.27 1.27))))
  (property "Value" "GND" (at 184.15 93.98 0) (show_name no) (do_not_autoplace no) (effects (font (size 1.27 1.27))))
  (property "Footprint" "" (at 184.15 88.9 0) (hide yes) (show_name no) (do_not_autoplace no) (effects (font (size 1.27 1.27))))
  (property "Datasheet" "" (at 184.15 88.9 0) (hide yes) (show_name no) (do_not_autoplace no) (effects (font (size 1.27 1.27))))
  (property "Description" "Power symbol creates a global label with name \"GND\" , ground" (at 184.15 88.9 0) (hide yes) (show_name no) (do_not_autoplace no) (effects (font (size 1.27 1.27))))
  (pin "1"))
 (symbol
  (lib_id "power:+3.3V")
  (at 195.58 76.2 0)
  (unit 1)
  (body_style 1)
  (exclude_from_sim no)
  (in_bom yes)
  (on_board yes)
  (in_pos_files yes)
  (dnp no)
  (fields_autoplaced yes)
  (property "Reference" "#PWR056" (at 195.58 80.01 0) (hide yes) (show_name no) (do_not_autoplace no) (effects (font (size 1.27 1.27))))
  (property "Value" "+3.3V" (at 195.58 71.12 0) (show_name no) (do_not_autoplace no) (effects (font (size 1.27 1.27))))
  (property "Footprint" "" (at 195.58 76.2 0) (hide yes) (show_name no) (do_not_autoplace no) (effects (font (size 1.27 1.27))))
  (property "Datasheet" "" (at 195.58 76.2 0) (hide yes) (show_name no) (do_not_autoplace no) (effects (font (size 1.27 1.27))))
  (property "Description" "Power symbol creates a global label with name \"+3.3V\"" (at 195.58 76.2 0) (hide yes) (show_name no) (do_not_autoplace no) (effects (font (size 1.27 1.27))))
  (pin "1")))
